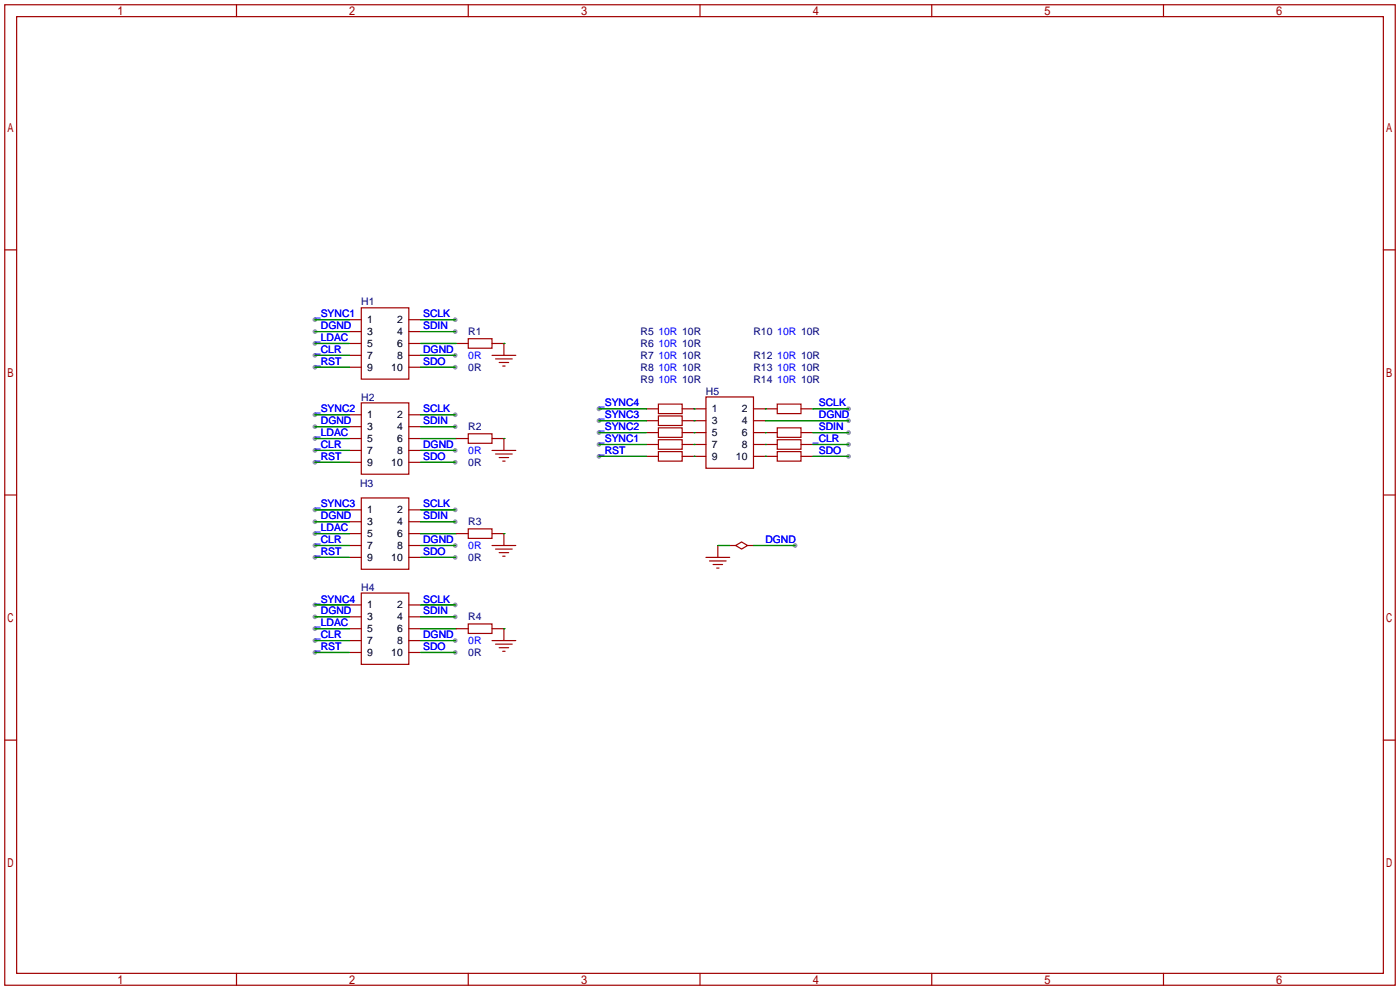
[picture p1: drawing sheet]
<svg xmlns="http://www.w3.org/2000/svg" width="299mm" height="212mm" viewBox="0 0 299 212" stroke-linecap="round" stroke-linejoin="round" font-family="sans-serif">
<g fill="#999">
<circle cx="67.3" cy="68.3" r=".51"/>
<circle cx="67.3" cy="70.9" r=".51"/>
<circle cx="67.3" cy="73.4" r=".51"/>
<circle cx="67.3" cy="75.9" r=".51"/>
<circle cx="67.3" cy="78.5" r=".51"/>
<circle cx="97.3" cy="78.5" r=".51"/>
<circle cx="97.3" cy="75.9" r=".51"/>
<circle cx="97.3" cy="70.9" r=".51"/>
<circle cx="97.3" cy="68.3" r=".51"/>
<circle cx="67.3" cy="88.6" r=".51"/>
<circle cx="67.3" cy="91.2" r=".51"/>
<circle cx="67.3" cy="93.7" r=".51"/>
<circle cx="67.3" cy="96.3" r=".51"/>
<circle cx="67.3" cy="98.8" r=".51"/>
<circle cx="97.3" cy="98.8" r=".51"/>
<circle cx="97.3" cy="96.3" r=".51"/>
<circle cx="97.3" cy="91.2" r=".51"/>
<circle cx="97.3" cy="88.6" r=".51"/>
<circle cx="67.3" cy="109" r=".51"/>
<circle cx="67.3" cy="111.5" r=".51"/>
<circle cx="67.3" cy="114" r=".51"/>
<circle cx="67.3" cy="116.6" r=".51"/>
<circle cx="67.3" cy="119.1" r=".51"/>
<circle cx="97.3" cy="119.1" r=".51"/>
<circle cx="97.3" cy="116.6" r=".51"/>
<circle cx="97.3" cy="111.5" r=".51"/>
<circle cx="97.3" cy="109" r=".51"/>
<circle cx="67.3" cy="129.3" r=".51"/>
<circle cx="67.3" cy="131.8" r=".51"/>
<circle cx="67.3" cy="134.4" r=".51"/>
<circle cx="67.3" cy="136.9" r=".51"/>
<circle cx="67.3" cy="139.4" r=".51"/>
<circle cx="97.3" cy="139.4" r=".51"/>
<circle cx="97.3" cy="136.9" r=".51"/>
<circle cx="97.3" cy="131.8" r=".51"/>
<circle cx="97.3" cy="129.3" r=".51"/>
<circle cx="169.9" cy="116.6" r=".51"/>
<circle cx="128" cy="97.5" r=".51"/>
<circle cx="128" cy="95" r=".51"/>
<circle cx="128" cy="92.5" r=".51"/>
<circle cx="128" cy="89.9" r=".51"/>
<circle cx="128" cy="87.4" r=".51"/>
<circle cx="181.4" cy="87.4" r=".51"/>
<circle cx="181.4" cy="92.5" r=".51"/>
<circle cx="181.4" cy="95" r=".51"/>
<circle cx="181.4" cy="97.5" r=".51"/>
<circle cx="181.4" cy="89.9" r=".51"/>
</g>
<g fill="none" stroke="#a10000" stroke-width=".25">
<path d="M1 1h297.2v209.6h-297.2zM3.6 3.6h292.1v204.4h-292.1zM50.5 1v2.6M100.1 1v2.6M149.6 1v2.6M199.1 1v2.6M248.7 1v2.6M1 53.4h2.6M295.7 53.4h2.5M74.7 68.3h2.5M74.7 70.9h2.5M74.7 73.4h2.5"/>
<path d="M74.7 75.9h2.5M74.7 78.5h2.5M77.2 65.8h10.2v15.2h-10.2zM87.4 68.3h2.5M87.4 70.9h2.5M87.4 73.4h2.5M87.4 75.9h2.5M87.4 78.5h2.5M97.5 73.4h2.6M100.1 72.4h5.1v2h-5.1zM105.2 73.4h2.5v2.5M105.2 75.9h5"/>
<path d="M105.9 76.7h3.6M106.7 77.5h2M107.4 78.2h.5M74.7 88.6h2.5M74.7 91.2h2.5M74.7 93.7h2.5M74.7 96.3h2.5M74.7 98.8h2.5M77.2 86.1h10.2v15.2h-10.2zM87.4 88.6h2.5M87.4 91.2h2.5M87.4 93.7h2.5"/>
<path d="M87.4 96.3h2.5M87.4 98.8h2.5M97.5 93.7h2.6M100.1 92.7h5.1v2h-5.1zM105.2 93.7h2.5v2.6M105.2 96.3h5M105.9 97h3.6M106.7 97.8h2M107.4 98.6h.5M138.2 87.4h2.5M138.2 89.9h2.5M138.2 92.5h2.5"/>
<path d="M138.2 95h2.5M138.2 97.5h2.5M140.7 86.4h5.1v2h-5.1zM140.7 88.9h5.1v2h-5.1zM140.7 91.4h5.1v2.1h-5.1zM140.7 94h5.1v2h-5.1zM140.7 96.5h5.1v2.1h-5.1zM145.8 87.4h5.1M145.8 89.9h5.1M145.8 92.5h5.1M145.8 95h5.1M145.8 97.5h5.1"/>
<path d="M150.9 84.8h10.1v15.3h-10.1zM161 87.4h5.1M161 89.9h2.6M161 92.5h5.1M161 95h5.1M161 97.5h5.1M166.1 86.4h5.1v2h-5.1zM166.1 91.4h5.1v2.1h-5.1zM166.1 94h5.1v2h-5.1zM166.1 96.5h5.1v2.1h-5.1zM171.2 87.4h2.5M171.2 92.5h2.5"/>
<path d="M171.2 95h2.5M171.2 97.5h2.5M1 105.8h2.6M74.7 109h2.5M74.7 111.5h2.5M74.7 114h2.5M74.7 116.6h2.5M74.7 119.1h2.5M77.2 106.4h10.2v15.3h-10.2zM87.4 109h2.5M87.4 111.5h2.5M87.4 114h2.5"/>
<path d="M87.4 116.6h2.5M87.4 119.1h2.5M97.5 114h2.6M100.1 113h5.1v2.1h-5.1zM105.2 114h2.5v2.6M105.2 116.6h5M105.9 117.3h3.6M106.7 118.1h2M107.4 118.9h.5M150.9 119.1h5.1M151.6 119.9h3.6M153.4 116.6v2.5"/>
<path d="M156 116.6h1.2M157.2 116.6l1.3-.8 1.3 .8-1.3 .7zM159.8 116.6h1.2M295.7 105.8h2.5M74.7 129.3h2.5M74.7 131.8h2.5M74.7 134.4h2.5M74.7 136.9h2.5M74.7 139.4h2.5M77.2 126.7h10.2v15.3h-10.2zM87.4 129.3h2.5M87.4 131.8h2.5"/>
<path d="M87.4 134.4h2.5M87.4 136.9h2.5M87.4 139.4h2.5M97.5 134.4h2.6M100.1 133.4h5.1v2h-5.1zM105.2 134.4h2.5v2.5M105.2 136.9h5M105.9 137.7h3.6M106.7 138.4h2M107.4 139.2h.5M152.4 120.6h2M153.2 121.4h.5"/>
<path d="M1 158.2h2.6M295.7 158.2h2.5M50.5 208v2.6M100.1 208v2.6M149.6 208v2.6M199.1 208v2.6M248.7 208v2.6"/>
</g>
<g fill="none" stroke="#008700" stroke-width=".25">
<path d="M67.3 68.3h7.4M67.3 70.9h7.4M67.3 73.4h7.4M67.3 75.9h7.4M67.3 78.5h7.4M89.9 68.3h7.4M89.9 70.9h7.4M89.9 73.4h7.6M89.9 75.9h7.4M89.9 78.5h7.4M107.7 73.4h.1M67.3 88.6h7.4"/>
<path d="M67.3 91.2h7.4M67.3 93.7h7.4M67.3 96.3h7.4M67.3 98.8h7.4M89.9 88.6h7.4M89.9 91.2h7.4M89.9 93.7h7.6M89.9 96.3h7.4M89.9 98.8h7.4M107.7 93.7h.1M128 97.5h10.2M128 95h10.2"/>
<path d="M128 92.5h10.2M128 89.9h10.2M128 87.4h10.2M148.3 87.4h.1M148.3 89.9h.1M148.3 92.5h.1M148.3 95h.1M148.3 97.5h.1M163.6 87.4h.1M163.6 92.5h.1M163.6 95h.1M163.6 97.5h.1"/>
<path d="M163.6 89.9h17.8M173.7 97.5h7.7M173.7 95h7.7M173.7 92.5h7.7M173.7 87.4h7.7M67.3 109h7.4M67.3 111.5h7.4M67.3 114h7.4M67.3 116.6h7.4M67.3 119.1h7.4M89.9 109h7.4M89.9 111.5h7.4"/>
<path d="M89.9 114h7.6M89.9 116.6h7.4M89.9 119.1h7.4M107.7 114h.1M153.4 116.6h2.6M161 116.6h8.9M67.3 129.3h7.4M67.3 131.8h7.4M67.3 134.4h7.4M67.3 136.9h7.4M67.3 139.4h7.4M89.9 129.3h7.4"/>
<path d="M89.9 131.8h7.4M89.9 134.4h7.6M89.9 136.9h7.4M89.9 139.4h7.4M107.7 134.4h.1"/>
</g>
<g font-size="2.2" fill="#000080">
<text x="77.2" y="65.3">H1</text>
<text x="100.1" y="71.6">R1</text>
<text x="136.9" y="71.6">R5</text>
<text x="161" y="71.6">R10</text>
<text x="136.9" y="74.2">R6</text>
<text x="136.9" y="76.7">R7</text>
<text x="161" y="76.7">R12</text>
<text x="100.1" y="79.2">0R</text>
<text x="136.9" y="79.2">R8</text>
<text x="136.9" y="81.8">R9</text>
<text x="161" y="79.2">R13</text>
<text x="161" y="81.8">R14</text>
<text x="77.2" y="85.6">H2</text>
<text x="150.9" y="84.3">H5</text>
<text x="100.1" y="91.9">R2</text>
<text x="100.1" y="99.6">0R</text>
<text x="77" y="104.1">H3</text>
<text x="100.1" y="112.3">R3</text>
<text x="100.1" y="119.9">0R</text>
<text x="77.2" y="126.2">H4</text>
<text x="100.1" y="132.6">R4</text>
<text x="100.1" y="140.2">0R</text>
</g>
<g font-size="2.2" fill="#00f">
<text x="67.3" y="67.8">_SYNC1</text>
<text x="68.6" y="70.4">DGND</text>
<text x="90.4" y="70.4">SDIN</text>
<text x="90.4" y="67.8">SCLK</text>
<text x="140.7" y="71.6">10R 10R</text>
<text x="166.1" y="71.6">10R 10R</text>
<text x="67.3" y="72.9">_LDAC</text>
<text x="67.3" y="75.4">_CLR</text>
<text x="67.3" y="78">_RST</text>
<text x="90.4" y="78">SDO</text>
<text x="90.4" y="75.4">DGND</text>
<text x="100.1" y="76.7">0R</text>
<text x="140.7" y="74.2">10R 10R</text>
<text x="140.7" y="76.7">10R 10R</text>
<text x="166.1" y="76.7">10R 10R</text>
<text x="140.7" y="79.2">10R 10R</text>
<text x="140.7" y="81.8">10R 10R</text>
<text x="166.1" y="79.2">10R 10R</text>
<text x="166.1" y="81.8">10R 10R</text>
<text x="67.3" y="88.1">_SYNC2</text>
<text x="90.4" y="88.1">SCLK</text>
<text x="128" y="89.4">_SYNC3</text>
<text x="128" y="86.9">_SYNC4</text>
<text x="175" y="86.9">SCLK</text>
<text x="175" y="89.4">DGND</text>
<text x="67.3" y="93.2">_LDAC</text>
<text x="67.3" y="95.8">_CLR</text>
<text x="68.6" y="90.7">DGND</text>
<text x="90.4" y="95.8">DGND</text>
<text x="90.4" y="90.7">SDIN</text>
<text x="128" y="94.5">_SYNC1</text>
<text x="128" y="91.9">_SYNC2</text>
<text x="173.7" y="94.5">_CLR</text>
<text x="175" y="91.9">SDIN</text>
<text x="67.3" y="98.3">_RST</text>
<text x="90.4" y="98.3">SDO</text>
<text x="100.1" y="97">0R</text>
<text x="128" y="97">_RST</text>
<text x="175" y="97">SDO</text>
<text x="67.3" y="108.5">_SYNC3</text>
<text x="67.3" y="113.5">_LDAC</text>
<text x="68.6" y="111">DGND</text>
<text x="90.4" y="111">SDIN</text>
<text x="90.4" y="108.5">SCLK</text>
<text x="67.3" y="116.1">_CLR</text>
<text x="67.3" y="118.6">_RST</text>
<text x="90.4" y="118.6">SDO</text>
<text x="90.4" y="116.1">DGND</text>
<text x="100.1" y="117.3">0R</text>
<text x="163.6" y="116.1">DGND</text>
<text x="67.3" y="128.8">_SYNC4</text>
<text x="68.6" y="131.3">DGND</text>
<text x="90.4" y="131.3">SDIN</text>
<text x="90.4" y="128.8">SCLK</text>
<text x="67.3" y="133.9">_LDAC</text>
<text x="67.3" y="136.4">_CLR</text>
<text x="90.4" y="136.4">DGND</text>
<text x="100.1" y="137.7">0R</text>
<text x="67.3" y="138.9">_RST</text>
<text x="90.4" y="138.9">SDO</text>
</g>
<g font-size="2.2">
<text x="78.5" y="69.1">1</text>
<text x="78.5" y="71.6">3</text>
<text x="84.9" y="69.1">2</text>
<text x="84.9" y="71.6">4</text>
<text x="78.5" y="74.1">5</text>
<text x="78.5" y="76.7">7</text>
<text x="84.9" y="74.1">6</text>
<text x="84.9" y="76.7">8</text>
<text x="78.5" y="79.2">9</text>
<text x="83.6" y="79.2">10</text>
<text x="78.5" y="89.4">1</text>
<text x="84.9" y="89.4">2</text>
<text x="152.1" y="88.1">1</text>
<text x="158.5" y="88.1">2</text>
<text x="78.5" y="91.9">3</text>
<text x="78.5" y="94.5">5</text>
<text x="84.9" y="91.9">4</text>
<text x="84.9" y="94.5">6</text>
<text x="152.1" y="90.7">3</text>
<text x="152.1" y="93.2">5</text>
<text x="152.1" y="95.7">7</text>
<text x="158.5" y="90.7">4</text>
<text x="158.5" y="93.2">6</text>
<text x="158.5" y="95.7">8</text>
<text x="78.5" y="97">7</text>
<text x="78.5" y="99.5">9</text>
<text x="83.6" y="99.5">10</text>
<text x="84.9" y="97">8</text>
<text x="152.1" y="98.3">9</text>
<text x="157.3" y="98.3">10</text>
<text x="78.5" y="109.7">1</text>
<text x="78.5" y="112.2">3</text>
<text x="84.9" y="109.7">2</text>
<text x="84.9" y="112.2">4</text>
<text x="78.5" y="114.8">5</text>
<text x="78.5" y="117.3">7</text>
<text x="78.5" y="119.9">9</text>
<text x="83.6" y="119.9">10</text>
<text x="84.9" y="114.8">6</text>
<text x="84.9" y="117.3">8</text>
<text x="78.5" y="130">1</text>
<text x="84.9" y="130">2</text>
<text x="78.5" y="132.6">3</text>
<text x="78.5" y="135.1">5</text>
<text x="78.5" y="137.6">7</text>
<text x="84.9" y="132.6">4</text>
<text x="84.9" y="135.1">6</text>
<text x="84.9" y="137.6">8</text>
<text x="78.5" y="140.2">9</text>
<text x="83.6" y="140.2">10</text>
</g>
</svg>
